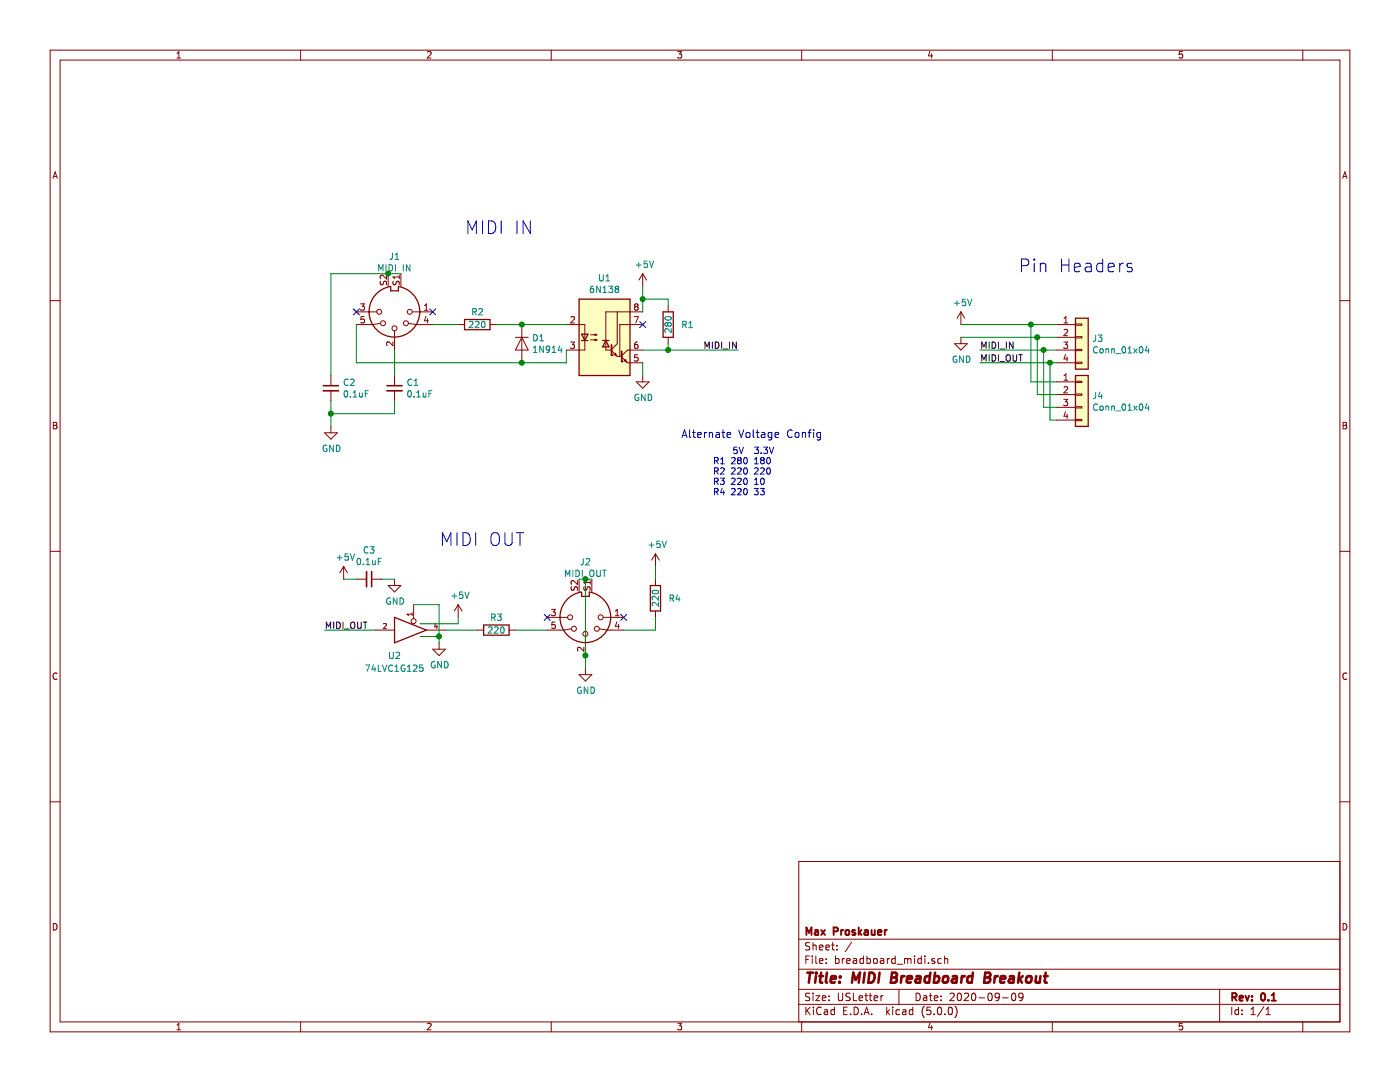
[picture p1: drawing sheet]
EESchema Schematic File Version 4
LIBS:breadboard_midi-cache
EELAYER 26 0
EELAYER END
$Descr USLetter 11000 8500
encoding utf-8
Sheet 1 1
Title "MIDI Breadboard Breakout"
Date "2020-09-09"
Rev "0.1"
Comp "Max Proskauer"
Comment1 ""
Comment2 ""
Comment3 ""
Comment4 ""
$EndDescr
NoConn ~ 4300 4850
NoConn ~ 4900 4850
$Comp
L Device:R R4
U 1 1
P 5150 4700
F 0 "R4" H 5250 4700 50  0000 L CNN
F 1 "220" V 5150 4700 50  0000 C CNN
F 2 "Resistor_THT:R_Axial_DIN0207_L6.3mm_D2.5mm_P10.16mm_Horizontal" V 5080 4700 50  0001 C CNN
F 3 "~" H 5150 4700 50  0001 C CNN
	1    5150 4700
	1    0    0    -1  
$EndComp
$Comp
L power:GND #PWR0101
U 1 1
P 4600 5250
F 0 "#PWR0101" H 4600 5000 50  0001 C CNN
F 1 "GND" H 4605 5077 50  0000 C CNN
F 2 "" H 4600 5250 50  0001 C CNN
F 3 "" H 4600 5250 50  0001 C CNN
	1    4600 5250
	1    0    0    -1  
$EndComp
$Comp
L power:+5V #PWR0102
U 1 1
P 5150 4450
F 0 "#PWR0102" H 5150 4300 50  0001 C CNN
F 1 "+5V" H 5165 4623 50  0000 C CNN
F 2 "" H 5150 4450 50  0001 C CNN
F 3 "" H 5150 4450 50  0001 C CNN
	1    5150 4450
	1    0    0    -1  
$EndComp
Wire Wire Line
	5150 4450 5150 4550
Wire Wire Line
	4600 5150 4600 5250
Wire Wire Line
	4900 4950 5150 4950
Wire Wire Line
	5150 4850 5150 4950
$Comp
L Device:R R3
U 1 1
P 3900 4950
F 0 "R3" V 3800 4950 50  0000 C CNN
F 1 "220" V 3900 4950 50  0000 C CNN
F 2 "Resistor_THT:R_Axial_DIN0207_L6.3mm_D2.5mm_P10.16mm_Horizontal" V 3830 4950 50  0001 C CNN
F 3 "~" H 3900 4950 50  0001 C CNN
	1    3900 4950
	0    1    1    0   
$EndComp
Wire Wire Line
	4050 4950 4300 4950
$Comp
L Isolator:6N138 U1
U 1 1
P 4750 2650
F 0 "U1" H 4750 3117 50  0000 C CNN
F 1 "6N138" H 4750 3026 50  0000 C CNN
F 2 "Package_DIP:DIP-8_W7.62mm_Socket" H 5040 2350 50  0001 C CNN
F 3 "http://www.onsemi.com/pub/Collateral/HCPL2731-D.pdf" H 5040 2350 50  0001 C CNN
	1    4750 2650
	1    0    0    -1  
$EndComp
Wire Wire Line
	3500 4950 3750 4950
$Comp
L power:GND #PWR0103
U 1 1
P 3450 5050
F 0 "#PWR0103" H 3450 4800 50  0001 C CNN
F 1 "GND" H 3455 4877 50  0000 C CNN
F 2 "" H 3450 5050 50  0001 C CNN
F 3 "" H 3450 5050 50  0001 C CNN
	1    3450 5050
	1    0    0    -1  
$EndComp
$Comp
L power:+5V #PWR0104
U 1 1
P 3600 4850
F 0 "#PWR0104" H 3600 4700 50  0001 C CNN
F 1 "+5V" H 3615 5023 50  0000 C CNN
F 2 "" H 3600 4850 50  0001 C CNN
F 3 "" H 3600 4850 50  0001 C CNN
	1    3600 4850
	1    0    0    -1  
$EndComp
Wire Wire Line
	3300 5000 3450 5000
Wire Wire Line
	3450 5000 3450 5050
$Comp
L 74xGxx:74LVC1G125 U2
U 1 1
P 3250 4950
F 0 "U2" H 3100 4750 50  0000 C CNN
F 1 "74LVC1G125" H 3100 4650 50  0000 C CNN
F 2 "Package_TO_SOT_SMD:SOT-23-5_HandSoldering" H 3250 4950 50  0001 C CNN
F 3 "http://www.ti.com/lit/sg/scyt129e/scyt129e.pdf" H 3250 4950 50  0001 C CNN
	1    3250 4950
	1    0    0    -1  
$EndComp
Wire Wire Line
	3600 4900 3600 4850
Wire Wire Line
	3300 4900 3600 4900
Wire Wire Line
	3450 5000 3450 4750
Wire Wire Line
	3450 4750 3250 4750
Connection ~ 3450 5000
Text Label 2550 4950 0    50   ~ 0
MIDI_OUT
Wire Wire Line
	2550 4950 2950 4950
$Comp
L Device:C_Small C1
U 1 1
P 3100 3050
F 0 "C1" H 3192 3096 50  0000 L CNN
F 1 "0.1uF" H 3192 3005 50  0000 L CNN
F 2 "Capacitor_THT:C_Disc_D3.0mm_W1.6mm_P2.50mm" H 3100 3050 50  0001 C CNN
F 3 "~" H 3100 3050 50  0001 C CNN
	1    3100 3050
	1    0    0    -1  
$EndComp
$Comp
L power:GND #PWR0105
U 1 1
P 2600 3350
F 0 "#PWR0105" H 2600 3100 50  0001 C CNN
F 1 "GND" H 2605 3177 50  0000 C CNN
F 2 "" H 2600 3350 50  0001 C CNN
F 3 "" H 2600 3350 50  0001 C CNN
	1    2600 3350
	1    0    0    -1  
$EndComp
Wire Wire Line
	3100 3150 3100 3250
NoConn ~ 2800 2450
NoConn ~ 3400 2450
$Comp
L power:GND #PWR0106
U 1 1
P 5050 2950
F 0 "#PWR0106" H 5050 2700 50  0001 C CNN
F 1 "GND" H 5055 2777 50  0000 C CNN
F 2 "" H 5050 2950 50  0001 C CNN
F 3 "" H 5050 2950 50  0001 C CNN
	1    5050 2950
	1    0    0    -1  
$EndComp
Wire Wire Line
	5050 2850 5050 2950
NoConn ~ 5050 2550
$Comp
L Device:R R1
U 1 1
P 5250 2550
F 0 "R1" H 5350 2550 50  0000 L CNN
F 1 "280" V 5250 2550 50  0000 C CNN
F 2 "Resistor_THT:R_Axial_DIN0207_L6.3mm_D2.5mm_P10.16mm_Horizontal" V 5180 2550 50  0001 C CNN
F 3 "~" H 5250 2550 50  0001 C CNN
	1    5250 2550
	1    0    0    -1  
$EndComp
$Comp
L power:+5V #PWR0107
U 1 1
P 5050 2250
F 0 "#PWR0107" H 5050 2100 50  0001 C CNN
F 1 "+5V" H 5065 2423 50  0000 C CNN
F 2 "" H 5050 2250 50  0001 C CNN
F 3 "" H 5050 2250 50  0001 C CNN
	1    5050 2250
	1    0    0    -1  
$EndComp
Wire Wire Line
	5050 2250 5050 2350
Text Label 5800 2750 2    50   ~ 0
MIDI_IN
Wire Wire Line
	5050 2750 5250 2750
Wire Wire Line
	5250 2700 5250 2750
Connection ~ 5250 2750
Wire Wire Line
	5250 2750 5800 2750
Wire Wire Line
	5250 2400 5250 2350
Wire Wire Line
	5250 2350 5050 2350
Connection ~ 5050 2350
Wire Wire Line
	5050 2350 5050 2450
$Comp
L Connector_Generic:Conn_01x04 J3
U 1 1
P 8500 2650
F 0 "J3" H 8580 2642 50  0000 L CNN
F 1 "Conn_01x04" H 8580 2551 50  0000 L CNN
F 2 "Connector_PinHeader_2.54mm:PinHeader_1x04_P2.54mm_Vertical" H 8500 2650 50  0001 C CNN
F 3 "~" H 8500 2650 50  0001 C CNN
	1    8500 2650
	1    0    0    -1  
$EndComp
$Comp
L Connector_Generic:Conn_01x04 J4
U 1 1
P 8500 3100
F 0 "J4" H 8580 3092 50  0000 L CNN
F 1 "Conn_01x04" H 8580 3001 50  0000 L CNN
F 2 "Connector_PinHeader_2.54mm:PinHeader_1x04_P2.54mm_Vertical" H 8500 3100 50  0001 C CNN
F 3 "~" H 8500 3100 50  0001 C CNN
	1    8500 3100
	1    0    0    -1  
$EndComp
$Comp
L power:+5V #PWR0108
U 1 1
P 7550 2550
F 0 "#PWR0108" H 7550 2400 50  0001 C CNN
F 1 "+5V" H 7565 2723 50  0000 C CNN
F 2 "" H 7550 2550 50  0001 C CNN
F 3 "" H 7550 2550 50  0001 C CNN
	1    7550 2550
	1    0    0    -1  
$EndComp
$Comp
L power:GND #PWR0109
U 1 1
P 7550 2650
F 0 "#PWR0109" H 7550 2400 50  0001 C CNN
F 1 "GND" H 7555 2477 50  0000 C CNN
F 2 "" H 7550 2650 50  0001 C CNN
F 3 "" H 7550 2650 50  0001 C CNN
	1    7550 2650
	1    0    0    -1  
$EndComp
Text Label 7700 2750 0    50   ~ 0
MIDI_IN
Text Label 7700 2850 0    50   ~ 0
MIDI_OUT
Wire Wire Line
	7550 2550 8100 2550
Wire Wire Line
	7700 2750 8200 2750
Wire Wire Line
	7700 2850 8250 2850
Wire Wire Line
	7550 2650 8150 2650
Wire Wire Line
	8100 2550 8100 3000
Wire Wire Line
	8100 3000 8300 3000
Connection ~ 8100 2550
Wire Wire Line
	8100 2550 8300 2550
Wire Wire Line
	8150 2650 8150 3100
Wire Wire Line
	8150 3100 8300 3100
Connection ~ 8150 2650
Wire Wire Line
	8150 2650 8300 2650
Wire Wire Line
	8200 2750 8200 3200
Wire Wire Line
	8200 3200 8300 3200
Connection ~ 8200 2750
Wire Wire Line
	8200 2750 8300 2750
Wire Wire Line
	8250 2850 8250 3300
Wire Wire Line
	8250 3300 8300 3300
Connection ~ 8250 2850
Wire Wire Line
	8250 2850 8300 2850
$Comp
L Device:R R2
U 1 1
P 3750 2550
F 0 "R2" V 3650 2500 50  0000 L CNN
F 1 "220" V 3750 2550 50  0000 C CNN
F 2 "Resistor_THT:R_Axial_DIN0207_L6.3mm_D2.5mm_P10.16mm_Horizontal" V 3680 2550 50  0001 C CNN
F 3 "~" H 3750 2550 50  0001 C CNN
	1    3750 2550
	0    1    1    0   
$EndComp
Wire Wire Line
	3400 2550 3600 2550
$Comp
L Device:D D1
U 1 1
P 4100 2700
F 0 "D1" V 4054 2779 50  0000 L CNN
F 1 "1N914" V 4145 2779 50  0000 L CNN
F 2 "Diode_THT:D_DO-35_SOD27_P7.62mm_Horizontal" H 4100 2700 50  0001 C CNN
F 3 "~" H 4100 2700 50  0001 C CNN
	1    4100 2700
	0    1    1    0   
$EndComp
Wire Wire Line
	3900 2550 4100 2550
Connection ~ 4100 2550
Wire Wire Line
	4100 2550 4450 2550
Wire Wire Line
	4100 2850 4450 2850
Wire Wire Line
	4450 2850 4450 2750
Wire Wire Line
	3100 2750 3100 2950
Wire Wire Line
	2800 2850 4100 2850
Wire Wire Line
	2800 2550 2800 2850
Connection ~ 4100 2850
$Comp
L Device:C_Small C2
U 1 1
P 2600 3050
F 0 "C2" H 2692 3096 50  0000 L CNN
F 1 "0.1uF" H 2692 3005 50  0000 L CNN
F 2 "Capacitor_THT:C_Disc_D3.0mm_W1.6mm_P2.50mm" H 2600 3050 50  0001 C CNN
F 3 "~" H 2600 3050 50  0001 C CNN
	1    2600 3050
	1    0    0    -1  
$EndComp
Wire Wire Line
	2600 3150 2600 3250
Wire Wire Line
	2600 3250 3100 3250
Wire Wire Line
	2600 3350 2600 3250
Connection ~ 2600 3250
$Comp
L Device:C_Small C3
U 1 1
P 2900 4550
F 0 "C3" V 2671 4550 50  0000 C CNN
F 1 "0.1uF" V 2762 4550 50  0000 C CNN
F 2 "Capacitor_THT:C_Disc_D3.0mm_W1.6mm_P2.50mm" H 2900 4550 50  0001 C CNN
F 3 "~" H 2900 4550 50  0001 C CNN
	1    2900 4550
	0    1    1    0   
$EndComp
$Comp
L power:+5V #PWR0110
U 1 1
P 2700 4550
F 0 "#PWR0110" H 2700 4400 50  0001 C CNN
F 1 "+5V" H 2715 4723 50  0000 C CNN
F 2 "" H 2700 4550 50  0001 C CNN
F 3 "" H 2700 4550 50  0001 C CNN
	1    2700 4550
	1    0    0    -1  
$EndComp
$Comp
L power:GND #PWR0111
U 1 1
P 3100 4550
F 0 "#PWR0111" H 3100 4300 50  0001 C CNN
F 1 "GND" H 3105 4377 50  0000 C CNN
F 2 "" H 3100 4550 50  0001 C CNN
F 3 "" H 3100 4550 50  0001 C CNN
	1    3100 4550
	1    0    0    -1  
$EndComp
Wire Wire Line
	3000 4550 3100 4550
Wire Wire Line
	2800 4550 2700 4550
Text Notes 3450 4300 0    100  ~ 0
MIDI OUT
Text Notes 3650 1850 0    100  ~ 0
MIDI IN\n
$Comp
L breadboard_midi:DIN-5_180degree_Shielded J1
U 1 1
P 3100 2450
F 0 "J1" H 3100 2019 50  0000 C CNN
F 1 "MIDI IN" H 3100 2110 50  0000 C CNN
F 2 "breadboard_midi:CUI_SDS-50J" H 3100 2450 50  0001 C CNN
F 3 "http://www.mouser.com/ds/2/18/40_c091_abd_e-75918.pdf" H 3100 2450 50  0001 C CNN
	1    3100 2450
	-1   0    0    1   
$EndComp
$Comp
L breadboard_midi:DIN-5_180degree_Shielded J2
U 1 1
P 4600 4850
F 0 "J2" H 4600 4419 50  0000 C CNN
F 1 "MIDI OUT" H 4600 4510 50  0000 C CNN
F 2 "breadboard_midi:CUI_SDS-50J" H 4600 4850 50  0001 C CNN
F 3 "http://www.mouser.com/ds/2/18/40_c091_abd_e-75918.pdf" H 4600 4850 50  0001 C CNN
	1    4600 4850
	-1   0    0    1   
$EndComp
Connection ~ 4600 5150
Wire Wire Line
	3150 2150 3050 2150
Wire Wire Line
	2600 2150 2600 2950
Connection ~ 3050 2150
Wire Wire Line
	3050 2150 2600 2150
Wire Wire Line
	4550 4550 4600 4550
Wire Wire Line
	4600 4550 4600 5150
Connection ~ 4600 4550
Wire Wire Line
	4600 4550 4650 4550
Text Notes 5600 3900 0    50   ~ 0
    5V  3.3V\nR1 280 180\nR2 220 220\nR3 220 10\nR4 220 33
Text Notes 8000 2150 0    100  ~ 0
Pin Headers
Text Notes 5350 3450 0    60   ~ 0
Alternate Voltage Config
$EndSCHEMATC
